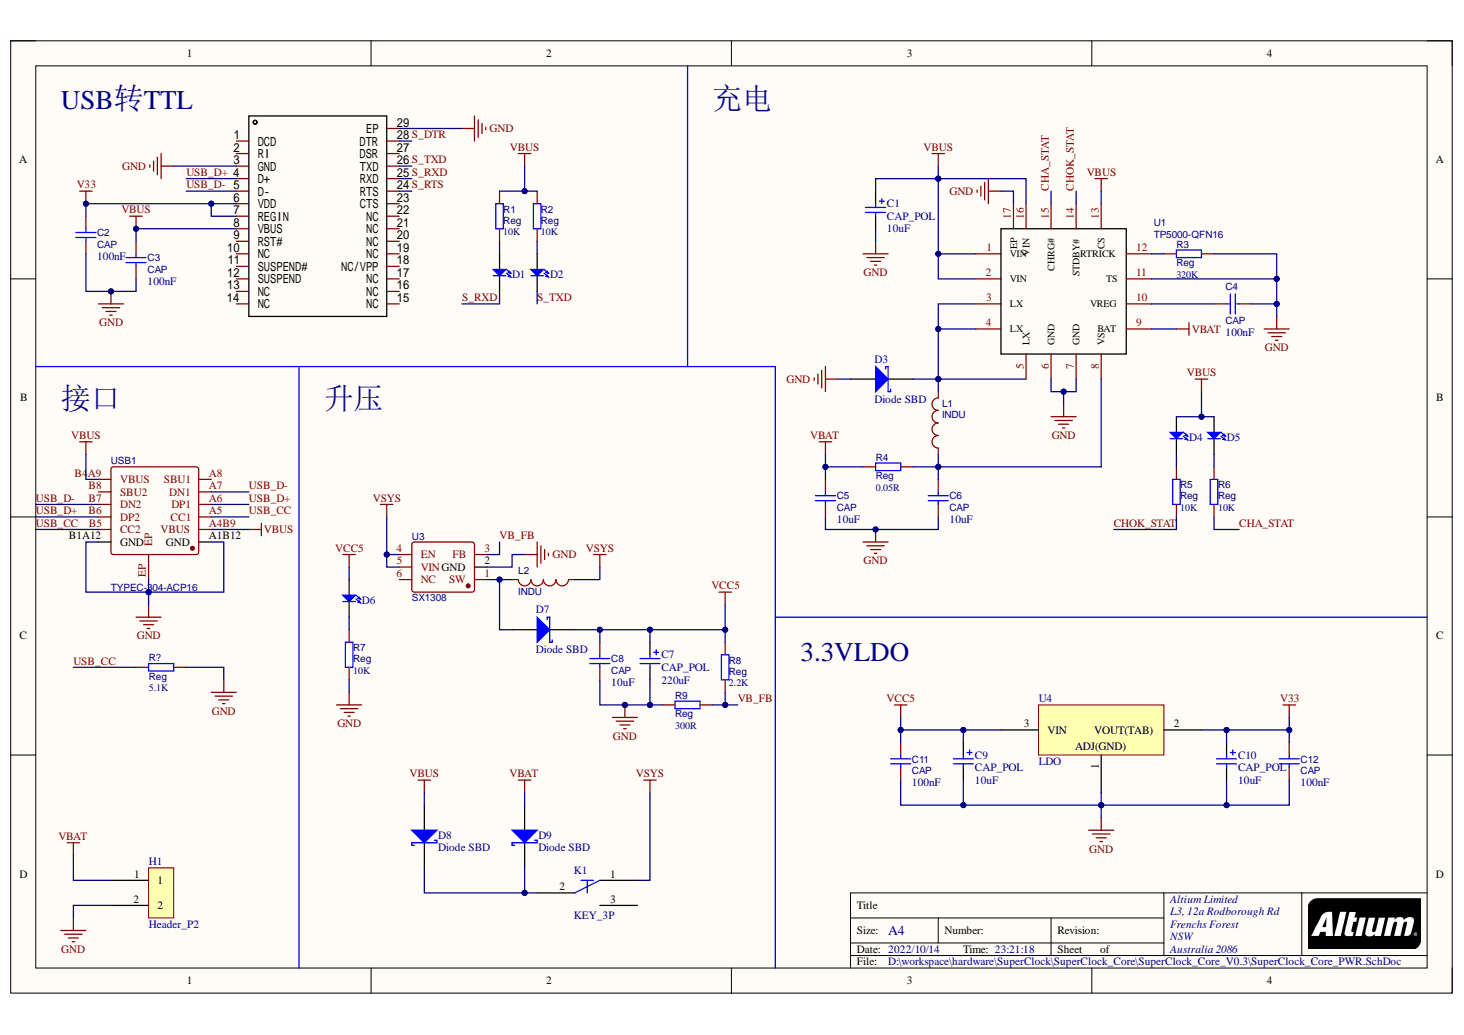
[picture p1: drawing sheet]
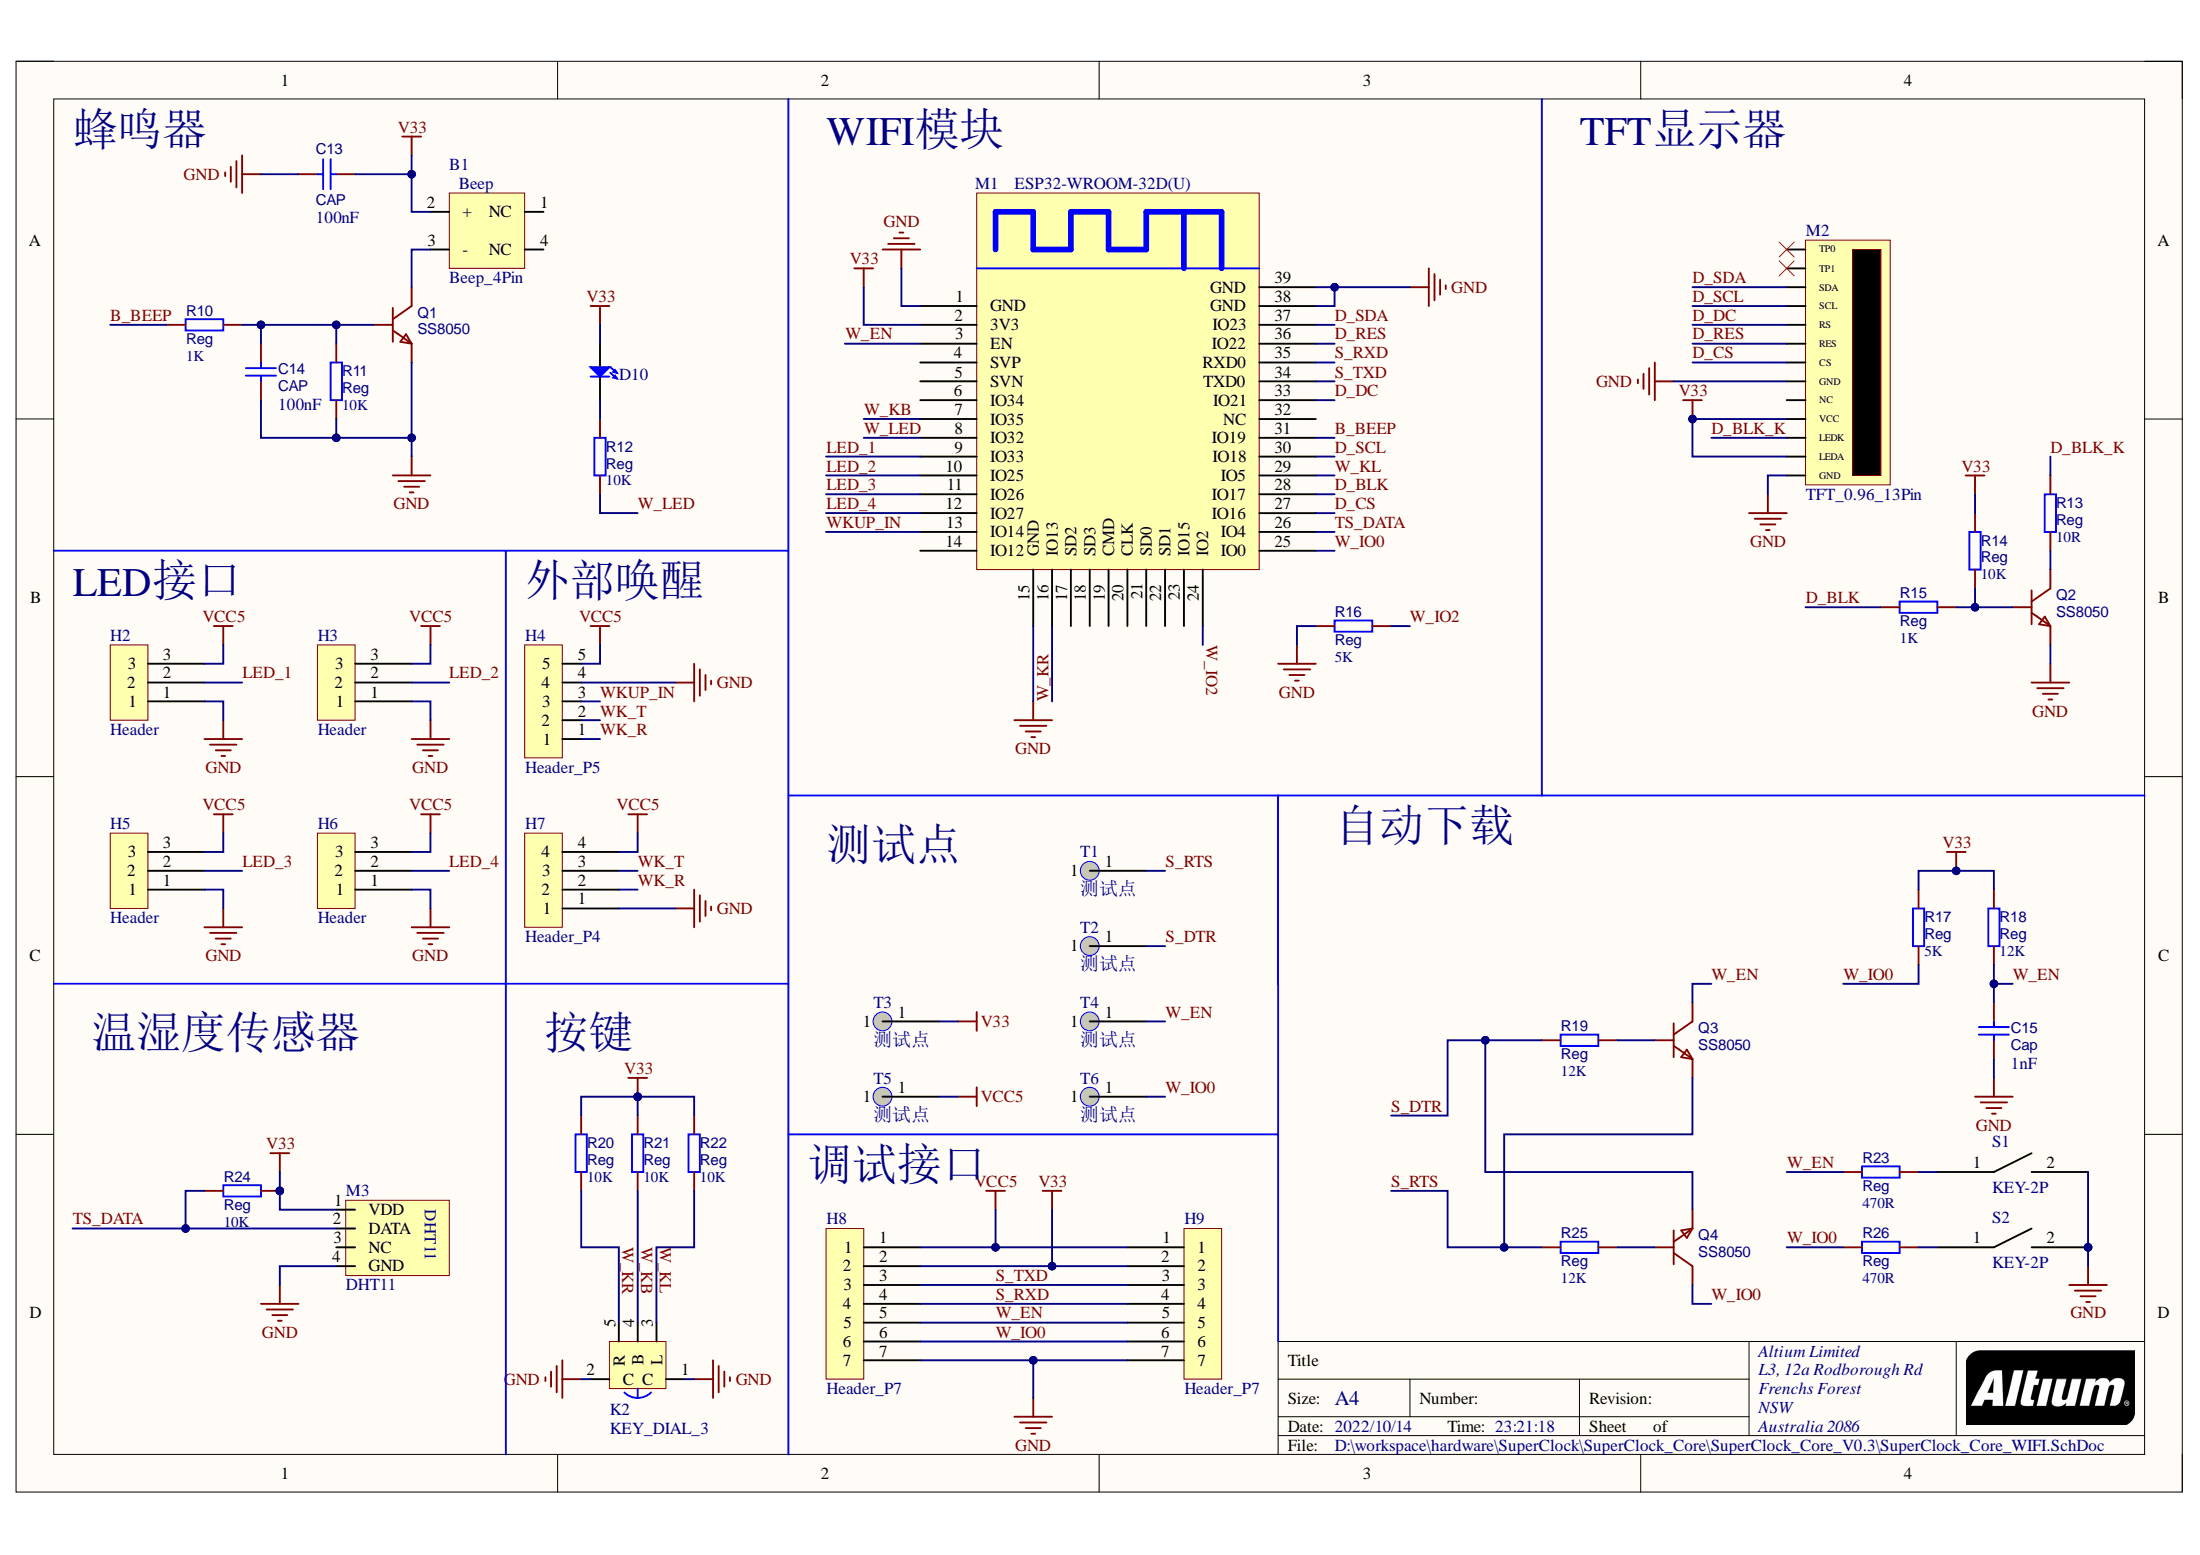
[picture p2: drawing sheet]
# Altium project SuperClock_Core.PrjPcb
2 sheets, 85 parts. Net scope: global (net labels, ports and power ports of the same name join across sheets).
Board files: SuperClock_Core.PcbDoc, SuperClock_Core_backup.PcbDoc
Sheets:
  SuperClock_Core_PWR.SchDoc
  SuperClock_Core_WIFI.SchDoc

## Sheet SuperClock_Core_PWR.SchDoc
size A4; Organization: Altium Limited; Address1: L3, 12a Rodborough Rd; Address2: Frenchs Forest; Address3: NSW; Address4: Australia 2086

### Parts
C1  CAP_POL  value 10uF  [CP1210]
C2  CAP  value 100nF  [C0603]
C3  CAP  value 100nF  [C0603]
C4  CAP  value 100nF  [C0603]
C5  CAP  value 10uF  [C0603]
C6  CAP  value 10uF  [C0603]
C7  CAP_POL  value 220uF  [CAP_SMD_6.3mm]
C8  CAP  value 10uF  [C0603]
C9  CAP_POL  value 10uF  [CP1210]
C10  CAP_POL  value 10uF  [CP1210]
C11  CAP  value 100nF  [C0603]
C12  CAP  value 100nF  [C0603]
D1  LED  [LED0603]  (value not drawn)
D2  LED  [LED0603]  (value not drawn)
D3  Diode SBD  [SMA_L4.3]
D4  LED  [LED0603]  (value not drawn)
D5  LED  [LED0603]  (value not drawn)
D6  LED  [LED0603]  (value not drawn)
D7  Diode SBD  [SMA_L4.3]
D8  Diode SBD  [SMA_L4.3]
D9  Diode SBD  [SMA_L4.3]
H1  Header_P2  [PH_2Pin]
K1  KEY_3P  [SWITCH_3P_2]
L1  INDU  [SMD_L7.1]
L2  INDU  [SMD_L7.1]
R1  Reg  value 10K  [R0603]
R2  Reg  value 10K  [R0603]
R3  Reg  value 320K  [R0603]
R4  Reg  value 0.05R  [R1206]
R5  Reg  value 10K  [R0603]
R6  Reg  value 10K  [R0603]
R7  Reg  value 10K  [R0603]
R8  Reg  value 2.2K  [R0603]
R9  Reg  value 300R  [R0603]
U1  TP5000-QFN16  [QFN-16_L4.0-W4.0-P0.65-BL-EP2.2]
U2  CP2102-GM  [QFN-28]  (value not drawn)
U3  SX1308  [SOT-23-6]
U4  LDO  [SOT-223]
USB1  TYPEC-304-ACP16  [USB-C-SMD_TYPE-C-16P]

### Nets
GND: C1.2 C2.2 C3.2 C4.2 C5.2 C6.2 C7.2 C8.2 C9.2 C10.2 C11.2 C12.2 D3.2(A) H1.2 R3.2 R7.1 R9.2 U1.6(GND) U1.7(GND) U1.11(TS) U1.17(EP) U2.3(GND) U2.29(EP) U3.2(GND) U4.1(ADJ(GND)) USB1.A1B12(GND) USB1.B1A12(GND) USB1.EP
V33: C2.1 C10.1 C12.1 U2.6(VDD) U2.7(REGIN) U4.2(VOUT(TAB))
VBAT: C5.1 D9.2(A) H1.1 R4.1 U1.9(BAT)
VBUS: C1.1 C3.1 D4.2(A) D5.2(A) D8.2(A) R1.2 R2.2 U1.1(VIN) U1.2(VIN) U1.13(CS) U1.16(VIN) U2.8(VBUS) USB1.A4B9(VBUS) USB1.B4A9(VBUS)
VCC5: C7.1 C8.1 C9.1 C11.1 D6.2(A) D7.1(K) R8.2 U4.3(VIN)
VSYS: K1.1 L2.1 U3.4(EN) U3.5(VIN)
CHA_STAT: R6.1 U1.15(CHRG#)
CHOK_STAT: R5.1 U1.14(STDBY#)
S_DTR: U2.28(DTR)
S_RTS: U2.24(RTS)
S_RXD: D1.1(K) U2.25(RXD)
S_TXD: D2.1(K) U2.26(TXD)
USB_D+: U2.4(D+) USB1.A6(DP1) USB1.B6(DP2)
USB_D-: U2.5(D-) USB1.A7(DN1) USB1.B7(DN2)
VB_FB: R8.1 R9.1 U3.3(FB)
NetC4_1: C4.1 U1.10(VREG)
NetC6_1: C6.1 L1.1 R4.2 U1.8(VS)
NetD1_2: D1.2(A) R1.1
NetD2_2: D2.2(A) R2.1
NetD3_1: D3.1(K) L1.2 U1.3(LX) U1.4(LX) U1.5(LX)
NetD4_1: D4.1(K) R5.2
NetD5_1: D5.1(K) R6.2
NetD6_1: D6.1(K) R7.2
NetD7_2: D7.2(A) L2.2 U3.1(SW)
NetD8_1: D8.1(K) D9.1(K) K1.2
NetR3_1: R3.1 U1.12(RTRICK)

Not connected (* = marked no-connect by the designer): K1 3; U2 1(DCD) 2(RI) 9(RST#) 10(NC) 11(SUSPEND#) 12(SUSPEND) 13(NC) 14(NC) 15(NC) 16(NC) 17(NC) 18(NC/VPP) 19(NC) 20(NC) 21(NC) 22(NC) 23(CTS) 27(DSR); U3 6(NC); USB1 A5(CC1) A8(SBU1) B5(CC2) B8(SBU2)

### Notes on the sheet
- USB转TTL
- 充电
- 接口
- 升压
- 3.3VLDO

## Sheet SuperClock_Core_WIFI.SchDoc
size A4; Organization: Altium Limited; Address1: L3, 12a Rodborough Rd; Address2: Frenchs Forest; Address3: NSW; Address4: Australia 2086

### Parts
B1  Beep_4Pin  [Beep_4Pin_7525]
C13  CAP  value 100nF  [C0603]
C14  CAP  value 100nF  [C0603]
C15  Cap  value 1nF  [C0603]
D10  LED  [LED0603]  (value not drawn)
H2  Header  [H_2.54_P3]
H3  Header  [H_2.54_P3]
H4  Header_P5  [H_1.27_P5]
H5  Header  [H_2.54_P3]
H6  Header  [H_2.54_P3]
H7  Header_P4  [H_2.54_P4]
H8  Header_P7  [H_2.54_P7]
H9  Header_P7  [H_2.54_P7]
K2  KEY_DIAL_3  [KEY_DIAL_3]
M1  ESP32-WROOM-32D(U)  [ESP32-WROOM-32D]
M2  TFT_0.96_13Pin  [TFT_0.96_13Pin]
M3  DHT11  [SENSOR-TH_DHT11-HOR]
Q1  SS8050  [SOT-23-3]
Q2  SS8050  [SOT-23-3]
Q3  SS8050  [SOT-23-3]
Q4  SS8050  [SOT-23-3]
R10  Reg  value 1K  [R0603]
R11  Reg  value 10K  [R0603]
R12  Reg  value 10K  [R0603]
R13  Reg  value 10R  [R0603]
R14  Reg  value 10K  [R0603]
R15  Reg  value 1K  [R0603]
R16  Reg  value 5K  [R0603]
R17  Reg  value 5K  [R0603]
R18  Reg  value 12K  [R0603]
R19  Reg  value 12K  [R0603]
R20  Reg  value 10K  [R0603]
R21  Reg  value 10K  [R0603]
R22  Reg  value 10K  [R0603]
R23  Reg  value 470R  [R0603]
R24  Reg  value 10K  [R0603]
R25  Reg  value 12K  [R0603]
R26  Reg  value 470R  [R0603]
S1  KEY-2P  [KEY_SOT_P2]
S2  KEY-2P  [KEY_SOT_P2]
T1  测试点  [TEST_POINT]
T2  测试点  [TEST_POINT]
T3  测试点  [TEST_POINT]
T4  测试点  [TEST_POINT]
T5  测试点  [TEST_POINT]
T6  测试点  [TEST_POINT]

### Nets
GND: C13.1 C14.2 C15.2 H2.1 H3.1 H4.4 H5.1 H6.1 H7.1 H8.7 H9.7 K2.1(C) K2.2(C) M1.1(GND) M1.15(GND) M1.38(GND) M1.39(GND) M2.8(GND) M2.13(GND) M3.4(GND) Q1.2(E) Q2.2(E) R11.2 R16.2 S1.2 S2.2
V33: B1.2(+) C13.2 D10.2(A) H8.2 H9.2 M1.2(3V3) M2.10(VCC) M2.12(LEDA) M3.1(VDD) R14.2 R17.2 R18.2 R20.1 R21.1 R22.1 R24.1 T3.1
VCC5: H2.3 H3.3 H4.5 H5.3 H6.3 H7.4 H8.1 H9.1 T5.1
B_BEEP: M1.31(IO19) R10.2
D_BLK: M1.28(IO17) R15.2
D_BLK_K: M2.11(LEDK) R13.2
D_CS: M1.27(IO16) M2.7(CS)
D_DC: M1.33(IO21) M2.5(RS)
D_RES: M1.36(IO22) M2.6(RES)
D_SCL: M1.30(IO18) M2.4(SCL)
D_SDA: M1.37(IO23) M2.3(SDA)
LED_1: H2.2 M1.9(IO33)
LED_2: H3.2 M1.10(IO25)
LED_3: H5.2 M1.11(IO26)
LED_4: H6.2 M1.12(IO27)
S_DTR: Q4.2(E) R19.2 T2.1
S_RTS: Q3.2(E) R25.2 T1.1
S_RXD: H8.4 H9.4 M1.35(RXD0)
S_TXD: H8.3 H9.3 M1.34(TXD0)
TS_DATA: M1.26(IO4) M3.2(DATA) R24.2
W_EN: C15.1 H8.5 H9.5 M1.3(EN) Q3.3(C) R18.1 R23.2 T4.1
W_IO0: H8.6 H9.6 M1.25(IO0) Q4.3(C) R17.1 R26.2 T6.1
W_IO2: M1.24(IO2) R16.1
W_KB: K2.4(B) M1.7(IO35) R21.2
W_KL: K2.3(L) M1.29(IO5) R22.2
W_KR: K2.5(R) M1.16(IO13) R20.2
W_LED: M1.8(IO32) R12.1
WK_R: H4.1 H7.2
WK_T: H4.2 H7.3
WKUP_IN: H4.3 M1.13(IO14)
NetB1_3: B1.3(-) Q1.3(C)
NetC14_1: C14.1 Q1.1(B) R10.1 R11.1
NetD10_1: D10.1(K) R12.2
NetQ2_1: Q2.1(B) R14.1 R15.1
NetQ2_3: Q2.3(C) R13.1
NetQ3_1: Q3.1(B) R19.1
NetQ4_1: Q4.1(B) R25.1
NetR23_1: R23.1 S1.1
NetR26_1: R26.1 S2.1

Not connected (* = marked no-connect by the designer): B1 1(NC) 4(NC); M1 4(SVP) 5(SVN) 6(IO34) 14(IO12) 17(SD2) 18(SD3) 19(CMD) 20(CLK) 21(SD0) 22(SD1) 23(IO15) 32(NC); M2 1(TP0)* 2(TP1)* 9(NC); M3 3(NC)

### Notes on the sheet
- 蜂鸣器
- WIFI模块
- TFT显示器
- (near H2) LED接口
- 外部唤醒
- 测试点
- 自动下载
- 温湿度传感器
- 按键
- 调试接口

## Nets that join several sheets
GND: SuperClock_Core_PWR (28 pins), SuperClock_Core_WIFI (26 pins)
V33: SuperClock_Core_PWR (6 pins), SuperClock_Core_WIFI (17 pins)
VCC5: SuperClock_Core_PWR (8 pins), SuperClock_Core_WIFI (9 pins)
S_DTR: SuperClock_Core_PWR (U2.28), SuperClock_Core_WIFI (Q4.2 R19.2 T2.1)
S_RTS: SuperClock_Core_PWR (U2.24), SuperClock_Core_WIFI (Q3.2 R25.2 T1.1)
S_RXD: SuperClock_Core_PWR (D1.1 U2.25), SuperClock_Core_WIFI (H8.4 H9.4 M1.35)
S_TXD: SuperClock_Core_PWR (D2.1 U2.26), SuperClock_Core_WIFI (H8.3 H9.3 M1.34)
